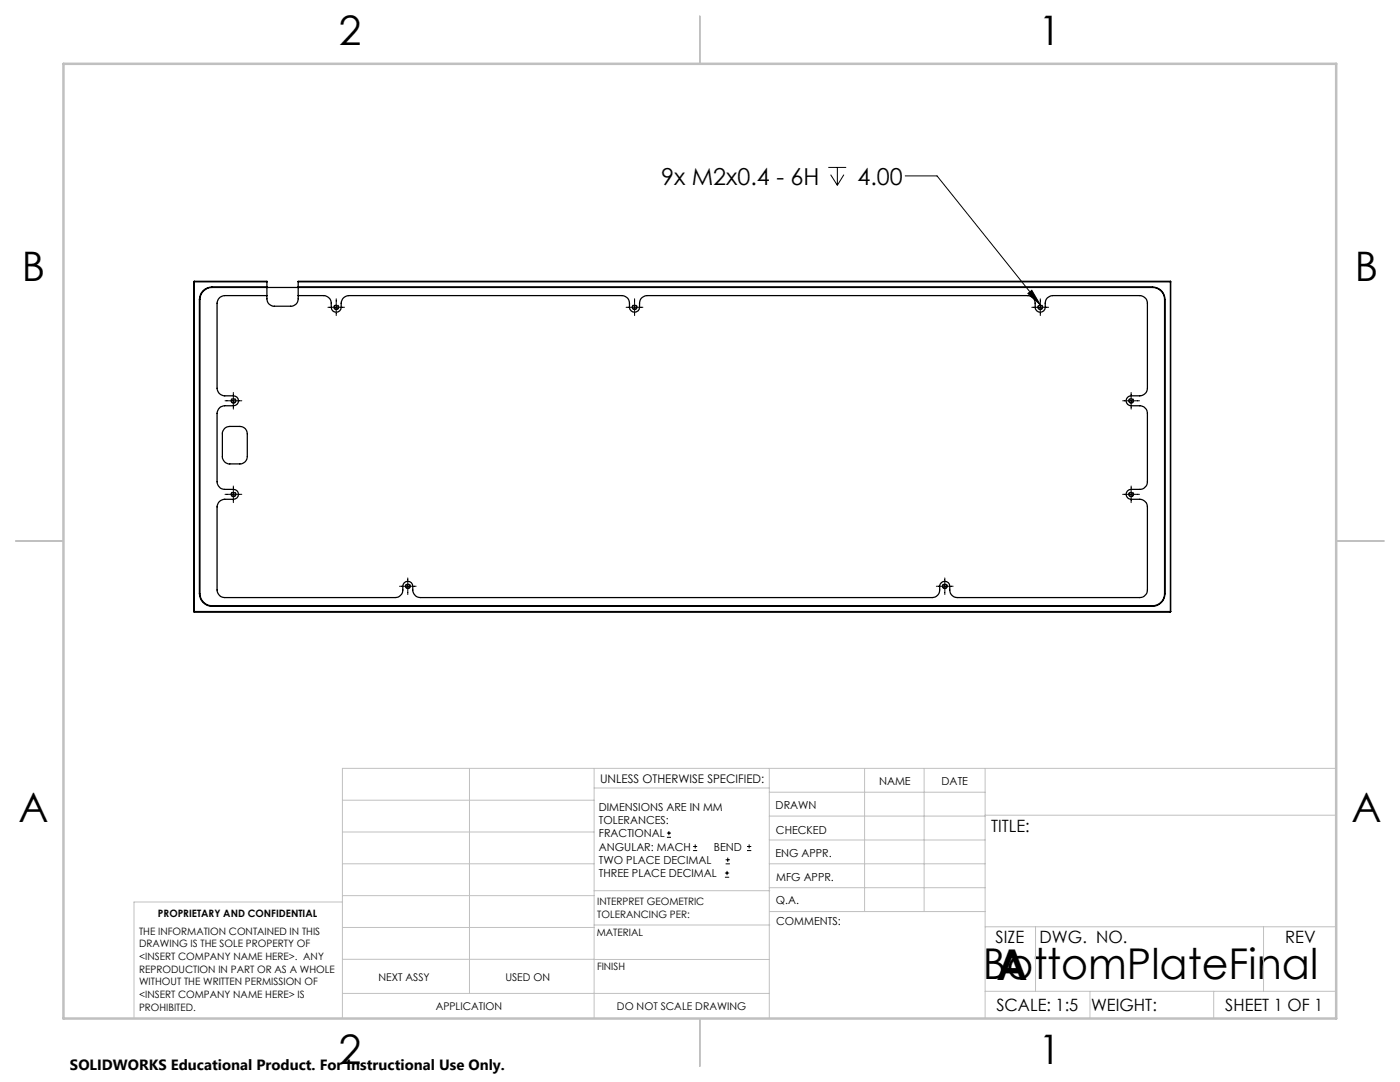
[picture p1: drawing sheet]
<svg xmlns="http://www.w3.org/2000/svg" width="279mm" height="216mm" viewBox="0 0 279 216" stroke-linecap="round" stroke-linejoin="round" font-family="sans-serif">
<g fill="none" stroke="#000" stroke-width=".2">
<path d="M165.3 33.4h3.6M165.8 34.9l1.3 2.1M167.1 33.4v3.6M168.4 34.9l-1.3 2.1M180.7 35.1h6.3l20.6 25.7M67.1 59.6v3.4M126.6 59.6v3.4M205.1 58.6l.8-.7 1.7 2.9zM207.6 59.6v3.4M44.9 80h3.4M46.6 78.3v3.3M65.4 61.3h3.4"/>
<path d="M125 61.3h3.3M205.9 61.3h3.4M224 80h3.4M225.7 78.3v3.3M44.9 98.6h3.4M46.6 97v3.3M224 98.6h3.4M225.7 97v3.3M79.7 117h3.3M81.4 115.3v3.3M186.9 117h3.3M188.6 115.3v3.3"/>
<path d="M133.1 167.1h.8M133.1 166.2h.8M133.5 165.8v.9M138.3 169.7h.8M138.3 168.9h.8M138.7 168.5v.8M144.7 175h.8M144.7 174.2h.8M144.8 172.4h.9M144.8 171.6h.9M145.1 173.8v.8M145.2 171.1v.9"/>
<path d="M149.1 169.7h.8M149.1 168.9h.8M149.5 168.5v.8"/>
</g>
<path d="M67.1 61.8a.5 .5 0 0 1-.4-.7 .5 .5 0 0 1 .8-.1 .5 .5 0 0 1-.3 .8h-.1M126.7 61.8a.5 .5 0 0 1-.5-.7 .5 .5 0 0 1 .8-.1 .5 .5 0 0 1-.2 .8h-.1M207.6 61.8a.5 .5 0 0 1-.4-.7 .5 .5 0 0 1 .8-.1 .5 .5 0 0 1-.3 .8h-.1M46.6 99.1a.5 .5 0 0 1-.4-.7 .5 .5 0 0 1 .8-.1 .5 .5 0 0 1-.3 .8h-.1M46.6 80.5a.5 .5 0 0 1-.4-.8 .5 .5 0 0 1 .8-.1 .5 .5 0 0 1-.3 .8l-.1 .1M225.8 80.5a.5 .5 0 0 1-.5-.8 .5 .5 0 0 1 .8-.1 .5 .5 0 0 1-.2 .8l-.1 .1M225.8 99.1a.5 .5 0 0 1-.5-.7 .5 .5 0 0 1 .8-.1 .5 .5 0 0 1-.2 .8h-.1M81.4 117.5a.5 .5 0 0 1-.4-.8 .5 .5 0 0 1 .8 0 .5 .5 0 0 1-.3 .8h-.1M188.6 117.5a.5 .5 0 0 1-.5-.8 .5 .5 0 0 1 .9 0 .5 .5 0 0 1-.3 .8h-.1" fill="none" stroke="#000" stroke-width=".2" stroke-dasharray="1.3 .6" stroke-linecap="butt"/>
<g fill="none" stroke="#c0c0c0" stroke-width=".2">
<path d="M68.3 159.7h50.3M93.7 153.3v44.9M118.6 153.3v49.9M118.6 157.2h34.9M153.5 153.3v49.9M153.5 158.1h43.1M172.5 153.3v28.6M184.4 153.3v28.6M196.6 153.3v49.9M266.7 153.3h-198.4v49.9M68.3 178.7h50.3M68.3 172.4h50.3"/>
<path d="M68.3 166h50.3M68.3 180h-41.6v23.2M118.6 177.7h35M153.5 167.6h43.1M153.5 162.8h43.1M153.5 172.4h43.1M153.5 177.1h43.1M196.6 162.7h70.1M68.3 198.2h85.2M68.3 191.4l85.2 .1M68.3 185.1h50.3M118.6 184.6h35"/>
<path d="M153.6 181.9h43M196.6 197.8h70.1M196.6 184.9h70.1M206.7 184.9v12.9M217.5 197.8v5.4M242.2 197.8v5.4M252.2 184.9v12.9"/>
</g>
<path d="M139.7 3.2v9.5M3.1 107.9h9.6M266.7 107.9h9.5M139.7 203.2v9.6" fill="none" stroke="#c0c0c0" stroke-width=".25"/>
<path d="M12.7 12.7h254v190.5h-254z" fill="none" stroke="#c0c0c0" stroke-width=".5"/>
<path d="M205.1 58.6l.8-.7 1.7 2.9z" fill="#000"/>
<g fill="none" stroke="#000" stroke-width=".25">
<path d="M38.7 56.2h14.6M38.7 56.2v65.8M38.8 56.1h14.5v3.5a1.45 1.45 0 0 0 1.5 1.5h3.2a1.45 1.45 0 0 0 1.5-1.5v-3.5h174.1M38.8 56.1l-.1 .1M38.8 56.1v66M40.6 58.1a2.31 2.31 0 0 1 1.7-.7h187.7a2.41 2.41 0 0 1 2.4 2.4v58.7a2.41 2.41 0 0 1-2.4 2.4h-187.7a2.41 2.41 0 0 1-2.4-2.4v-58.7a2.31 2.31 0 0 1 .7-1.7zM53.3 59h-8.5a1.57 1.57 0 0 0-1.5 1.5v17a1.57 1.57 0 0 0 1.5 1.5h1.8a.99 .99 0 0 1 1 1 .99 .99 0 0 1-1 1h-1.8a1.57 1.57 0 0 0-1.5 1.5v13.6a1.57 1.57 0 0 0 1.5 1.5h1.8a.99 .99 0 0 1 1 1 .99 .99 0 0 1-1 1h-1.8a1.57 1.57 0 0 0-1.5 1.5v16.6a1.57 1.57 0 0 0 1.5 1.5h34.1a1.72 1.72 0 0 0 1.5-2.2 .99 .99 0 0 1 1-1 .99 .99 0 0 1 1 1 1.74 1.74 0 0 0 1.5 2.2h102.2a1.68 1.68 0 0 0 1.4-2.2 1.01 1.01 0 0 1 1-1 1.01 1.01 0 0 1 1 1 1.7 1.7 0 0 0 1.5 2.2h36.5a1.57 1.57 0 0 0 1.5-1.5v-16.6a1.57 1.57 0 0 0-1.5-1.5h-1.8a.99 .99 0 0 1-1-1 .99 .99 0 0 1 1-1h1.8a1.57 1.57 0 0 0 1.5-1.5v-13.6a1.57 1.57 0 0 0-1.5-1.5h-1.8a.99 .99 0 0 1-1-1 .99 .99 0 0 1 1-1h1.8a1.57 1.57 0 0 0 1.5-1.5v-17a1.57 1.57 0 0 0-1.5-1.5h-17.4a1.51 1.51 0 0 0-1.5 1.5v.8a1.01 1.01 0 0 1-1 1 1.01 1.01 0 0 1-1-1 1.73 1.73 0 0 0-1.5-2.3h-76a1.51 1.51 0 0 0-1.5 1.5v.8a1.01 1.01 0 0 1-1 1 1.01 1.01 0 0 1-1-1 1.73 1.73 0 0 0-1.5-2.3h-54.5a1.74 1.74 0 0 0-1.5 2.3 .99 .99 0 0 1-1 1 .99 .99 0 0 1-1-1 1.72 1.72 0 0 0-1.5-2.3h-5.1M53.3 57.3h-11a2.53 2.53 0 0 0-2.5 2.5v58.7a2.53 2.53 0 0 0 2.5 2.5h187.7a2.53 2.53 0 0 0 2.5-2.5v-58.7a2.53 2.53 0 0 0-2.5-2.5h-170.5M59.5 56.2h174.1M233.6 56.1v66M233.6 56.1v.1M233.6 56.2v65.8"/>
<path d="M44.8 85.5l.8-.4h2.3a1.45 1.45 0 0 1 1.5 1.5v4.5a1.45 1.45 0 0 1-1.5 1.5h-2a1.45 1.45 0 0 1-1.5-1.5v-4.8zM38.7 122h194.9M38.7 122l.1 .1M38.8 122.1h194.8M233.6 122v.1"/>
<circle cx="46.6" cy="80" r=".4"/>
<circle cx="67.1" cy="61.3" r=".4"/>
<circle cx="126.6" cy="61.3" r=".39"/>
<circle cx="207.6" cy="61.3" r=".39"/>
<circle cx="225.7" cy="80" r=".39"/>
<circle cx="46.6" cy="98.6" r=".4"/>
<circle cx="225.7" cy="98.6" r=".39"/>
<circle cx="81.4" cy="117" r=".4"/>
<circle cx="188.5" cy="117" r=".39"/>
</g>
<g font-size="8.5">
<text x="196.1" y="195.4">BottomPlateFinal</text>
<text x="198.9" y="195.5">A</text>
</g>
<g font-size="8.1">
<text x="67.6" y="8.9">2</text>
<text x="207.3" y="8.9">1</text>
<text x="4.4" y="56.1">B</text>
<text x="270.4" y="56.1">B</text>
<text x="3.7" y="164.1">A</text>
<text x="269.7" y="164.1">A</text>
<text x="67.6" y="212.4">2</text>
<text x="207.3" y="212.4">1</text>
</g>
<g font-size="4.7">
<text x="131.9" y="36.8">9x M2x0.4 - 6H</text>
<text x="171.1" y="36.8">4.00</text>
</g>
<g font-size="3.4">
<text x="197.8" y="166">TITLE:</text>
<text x="198.7" y="188.1">SIZE</text>
<text x="207.5" y="188.1">DWG. NO.</text>
<text x="256.5" y="188.2">REV</text>
<text x="198.8" y="201.7">SCALE: 1:5</text>
<text x="217.7" y="201.8">WEIGHT:</text>
<text x="244.5" y="201.7">SHEET 1 OF 1</text>
</g>
<text font-size="3" x="14" y="213.5">SOLIDWORKS Educational Product. For Instructional Use Only.</text>
<text font-size="2.4" x="119.8" y="156.2">UNLESS OTHERWISE SPECIFIED:</text>
<g font-size="2.2">
<text x="119.5" y="161.8">DIMENSIONS ARE IN MM</text>
<text x="154.8" y="161.4">DRAWN</text>
<text x="175.4" y="156.6">NAME</text>
<text x="187.9" y="156.7">DATE</text>
<text x="119.5" y="164.4">TOLERANCES:</text>
<text x="119.5" y="167.1">FRACTIONAL</text>
<text x="154.9" y="166.3">CHECKED</text>
<text x="119.5" y="169.7">ANGULAR: MACH</text>
<text x="119.5" y="172.4">TWO PLACE DECIMAL</text>
<text x="142.5" y="169.7">BEND</text>
<text x="154.8" y="171">ENG APPR.</text>
<text x="119.5" y="175">THREE PLACE DECIMAL</text>
<text x="154.9" y="175.7">MFG APPR.</text>
<text x="154.9" y="180.4">Q.A.</text>
<text x="154.9" y="184.6">COMMENTS:</text>
</g>
<g font-size="2.1">
<text x="75.5" y="195.7">NEXT ASSY</text>
<text x="100.9" y="195.7">USED ON</text>
<text x="86.9" y="201.5">APPLICATION</text>
<text x="123.1" y="201.6">DO NOT SCALE DRAWING</text>
</g>
<g font-size="2">
<text x="31.5" y="182.9">PROPRIETARY AND CONFIDENTIAL</text>
<text x="119.2" y="180.6">INTERPRET GEOMETRIC</text>
<text x="119.2" y="183.1">TOLERANCING PER:</text>
<text x="27.8" y="186.5">THE INFORMATION CONTAINED IN THIS</text>
<text x="27.8" y="189">DRAWING IS THE SOLE PROPERTY OF</text>
<text x="27.8" y="191.6">&lt;INSERT COMPANY NAME HERE&gt;. ANY</text>
<text x="119.1" y="186.7">MATERIAL</text>
<text x="27.8" y="194.1">REPRODUCTION IN PART OR AS A WHOLE</text>
<text x="27.8" y="196.6">WITHOUT THE WRITTEN PERMISSION OF</text>
<text x="119.1" y="193.5">FINISH</text>
<text x="27.8" y="199.1">&lt;INSERT COMPANY NAME HERE&gt; IS</text>
<text x="27.8" y="201.7">PROHIBITED.</text>
</g>
</svg>
